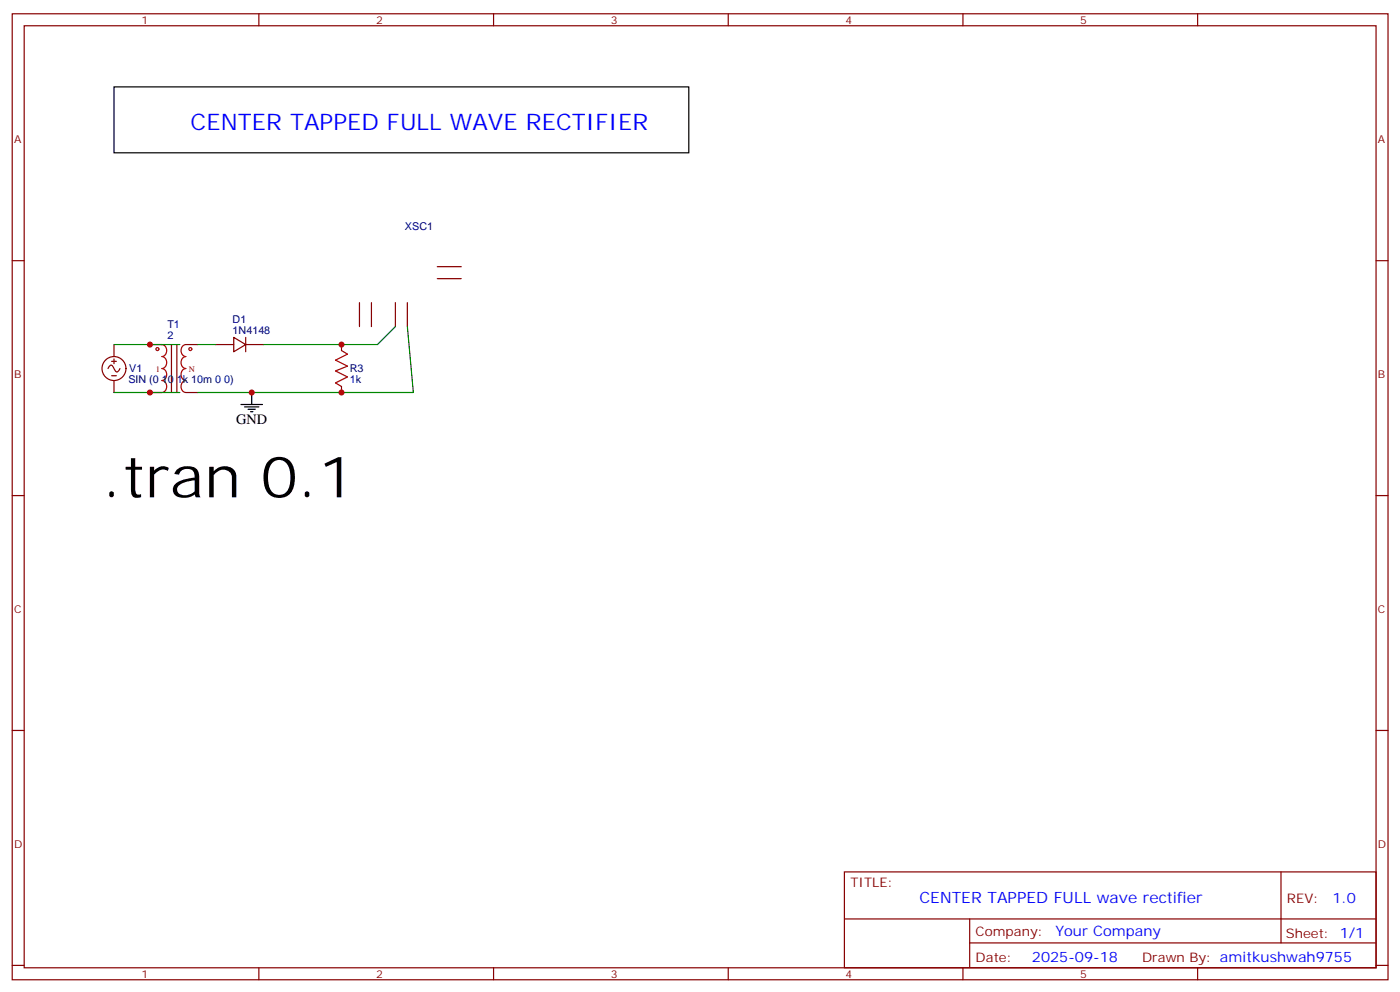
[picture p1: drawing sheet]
<svg xmlns="http://www.w3.org/2000/svg" width="412mm" height="292mm" viewBox="0 0 412 292" stroke-linecap="round" stroke-linejoin="round" font-family="sans-serif">
<g fill="none" stroke="#870000" stroke-width=".35">
<path d="M3.6 4.1h405.3v284.3h-405.3zM7.1 7.6h398.3v277.3h-398.3zM76.3 4.1v3.5M145.4 4.1v3.5M214.6 4.1v3.5M283.7 4.1v3.5M352.8 4.1v3.5M3.6 76.7h3.5M128.8 78.5h7.1M405.4 76.7h3.5M68.9 99.3l3.5 2.1-3.5 2.1zM72.4 99.3v4.2"/>
<path d="M105.9 89.1v7M109.4 89.1v7M116.5 89.1v7M120 89.1v7M128.8 82h7.1M31.8 108.5l.8-1a2.64 2.64 0 0 1 1.4 1.8l.6 .2 .7-1M32.9 106.4h1.4M32.9 110.6h1.4M33.6 101.4v3.6M33.6 105.7v1.4M33.6 112v3.5M44.2 101.4h3.5"/>
<path d="M44.2 115.5h3.5M50.5 101.4v14.1M52.1 101.4v14.1M54.8 101.4h3.5M54.8 115.5h3.5M63.6 101.4h5.3M72.4 101.4h5.3M100.6 101.4v1.8M100.6 113.8v1.7M3.6 145.9h3.5M405.4 145.9h3.5M3.6 215h3.5"/>
<path d="M405.4 215h3.5M248.8 256.6h156.6v28.3h-156.6zM377.4 256.7v20.8M248.8 270.5h156.5M285.7 277.5h119.6M285.7 270.5v14.1M3.6 284.2h3.5M76.3 284.9v3.5M145.4 284.9v3.5M214.6 284.9v3.5M283.7 284.9v3.5M352.8 284.9v3.5"/>
<path d="M405.4 284.2h3.5"/>
<circle cx="33.6" cy="108.5" r="3.5"/>
</g>
<g fill="none" stroke="#a10000" stroke-width=".35">
<path d="M47.7 101.4a1.81 1.81 0 0 1 1.4 1.8 1.81 1.81 0 0 1-1.4 1.8 1.81 1.81 0 0 1 1.4 1.7 1.81 1.81 0 0 1-1.4 1.8 1.81 1.81 0 0 1 1.4 1.7 1.81 1.81 0 0 1-1.4 1.8 1.81 1.81 0 0 1 1.4 1.8 1.81 1.81 0 0 1-1.4 1.7M54.8 101.4a1.81 1.81 0 0 0-1.5 1.8 1.81 1.81 0 0 0 1.5 1.8 1.81 1.81 0 0 0-1.5 1.7 1.81 1.81 0 0 0 1.5 1.8 1.81 1.81 0 0 0-1.5 1.7 1.81 1.81 0 0 0 1.5 1.8 1.81 1.81 0 0 0-1.5 1.8 1.81 1.81 0 0 0 1.5 1.7M100.6 103.2l1.8 1-3.6 1.8 3.6 1.8-3.6 1.4 3.6 1.7-3.6 1.8 1.8 1.1"/>
<circle cx="46.4" cy="102.7" r=".44"/>
<circle cx="56.1" cy="102.7" r=".44"/>
</g>
<path d="M33.6 25.6h169.3v19.4h-169.3zM71 119.1h6.3M72 119.8h4.3M74.2 115.5v3.6M73.1 120.5h2.1M73.8 121.2h.7" fill="none" stroke="#000" stroke-width=".35"/>
<path d="M116.5 96.1l-5.3 5.3h-33.5M120 96.1l1.8 19.4h-63.5M33.6 101.4h19.4M33.6 115.5h19.4M58.3 101.4h5.3" fill="none" stroke="#008700" stroke-width=".35"/>
<g fill="#c00">
<circle cx="74.2" cy="115.5" r=".88"/>
<circle cx="100.6" cy="101.4" r=".88"/>
<circle cx="100.6" cy="115.5" r=".88"/>
<circle cx="44.2" cy="101.4" r=".88"/>
<circle cx="44.2" cy="115.5" r=".88"/>
</g>
<text font-size="16.9" x="30.1" y="146.4">.tran 0.1</text>
<text font-size="6.7" fill="#00f" x="56.2" y="38.3">CENTER TAPPED FULL WAVE RECTIFIER</text>
<text font-size="4.6" fill="#00f" x="270.9" y="265.7">CENTER TAPPED FULL wave rectifier</text>
<text font-size="4.2" x="69.6" y="124.7">GND</text>
<g font-size="4.2" fill="#00f">
<text x="392.6" y="265.9">1.0</text>
<text x="311" y="275.5">Your Company</text>
<text x="304" y="283.3">2025-09-18</text>
</g>
<g font-size="3.9" fill="#800">
<text x="250.5" y="261.2">TITLE:</text>
<text x="379.2" y="265.9">REV:</text>
<text x="287.5" y="275.4">Company:</text>
<text x="378.8" y="276">Sheet: 1/1</text>
<text x="287.5" y="283.1">Date:</text>
<text x="336.5" y="283.2">Drawn By: amitkushwah9755</text>
</g>
<g font-size="3.2" fill="#800">
<text x="41.7" y="7.1">1</text>
<text x="110.8" y="7.1">2</text>
<text x="180" y="7.1">3</text>
<text x="249.1" y="7.1">4</text>
<text x="318.3" y="7.1">5</text>
<text x="4.1" y="42.2">A</text>
<text x="405.9" y="42.2">A</text>
<text x="4.1" y="111.3">B</text>
<text x="405.9" y="111.3">B</text>
<text x="4.1" y="180.4">C</text>
<text x="405.9" y="180.4">C</text>
<text x="4.1" y="249.6">D</text>
<text x="405.9" y="249.6">D</text>
<text x="41.7" y="287.9">1</text>
<text x="110.8" y="287.9">2</text>
<text x="180" y="287.9">3</text>
<text x="249.1" y="287.9">4</text>
<text x="318.3" y="287.9">5</text>
</g>
<g font-size="3.2" fill="#000080">
<text x="119.3" y="67.6">XSC1</text>
<text x="68.5" y="95.1">D1</text>
<text x="49.3" y="99.7">2</text>
<text x="49.3" y="96.5">T1</text>
<text x="68.5" y="98.2">1N4148</text>
<text x="37.8" y="112.8">SIN (0 10 1k 10m 0 0)</text>
<text x="38.1" y="109.6">V1</text>
<text x="103.1" y="112.8">1k</text>
<text x="103.1" y="109.6">R3</text>
</g>
<g font-size="2.5" fill="#a00000">
<text x="45.9" y="109.4">1</text>
<text x="55.6" y="109.4">N</text>
</g>
</svg>
